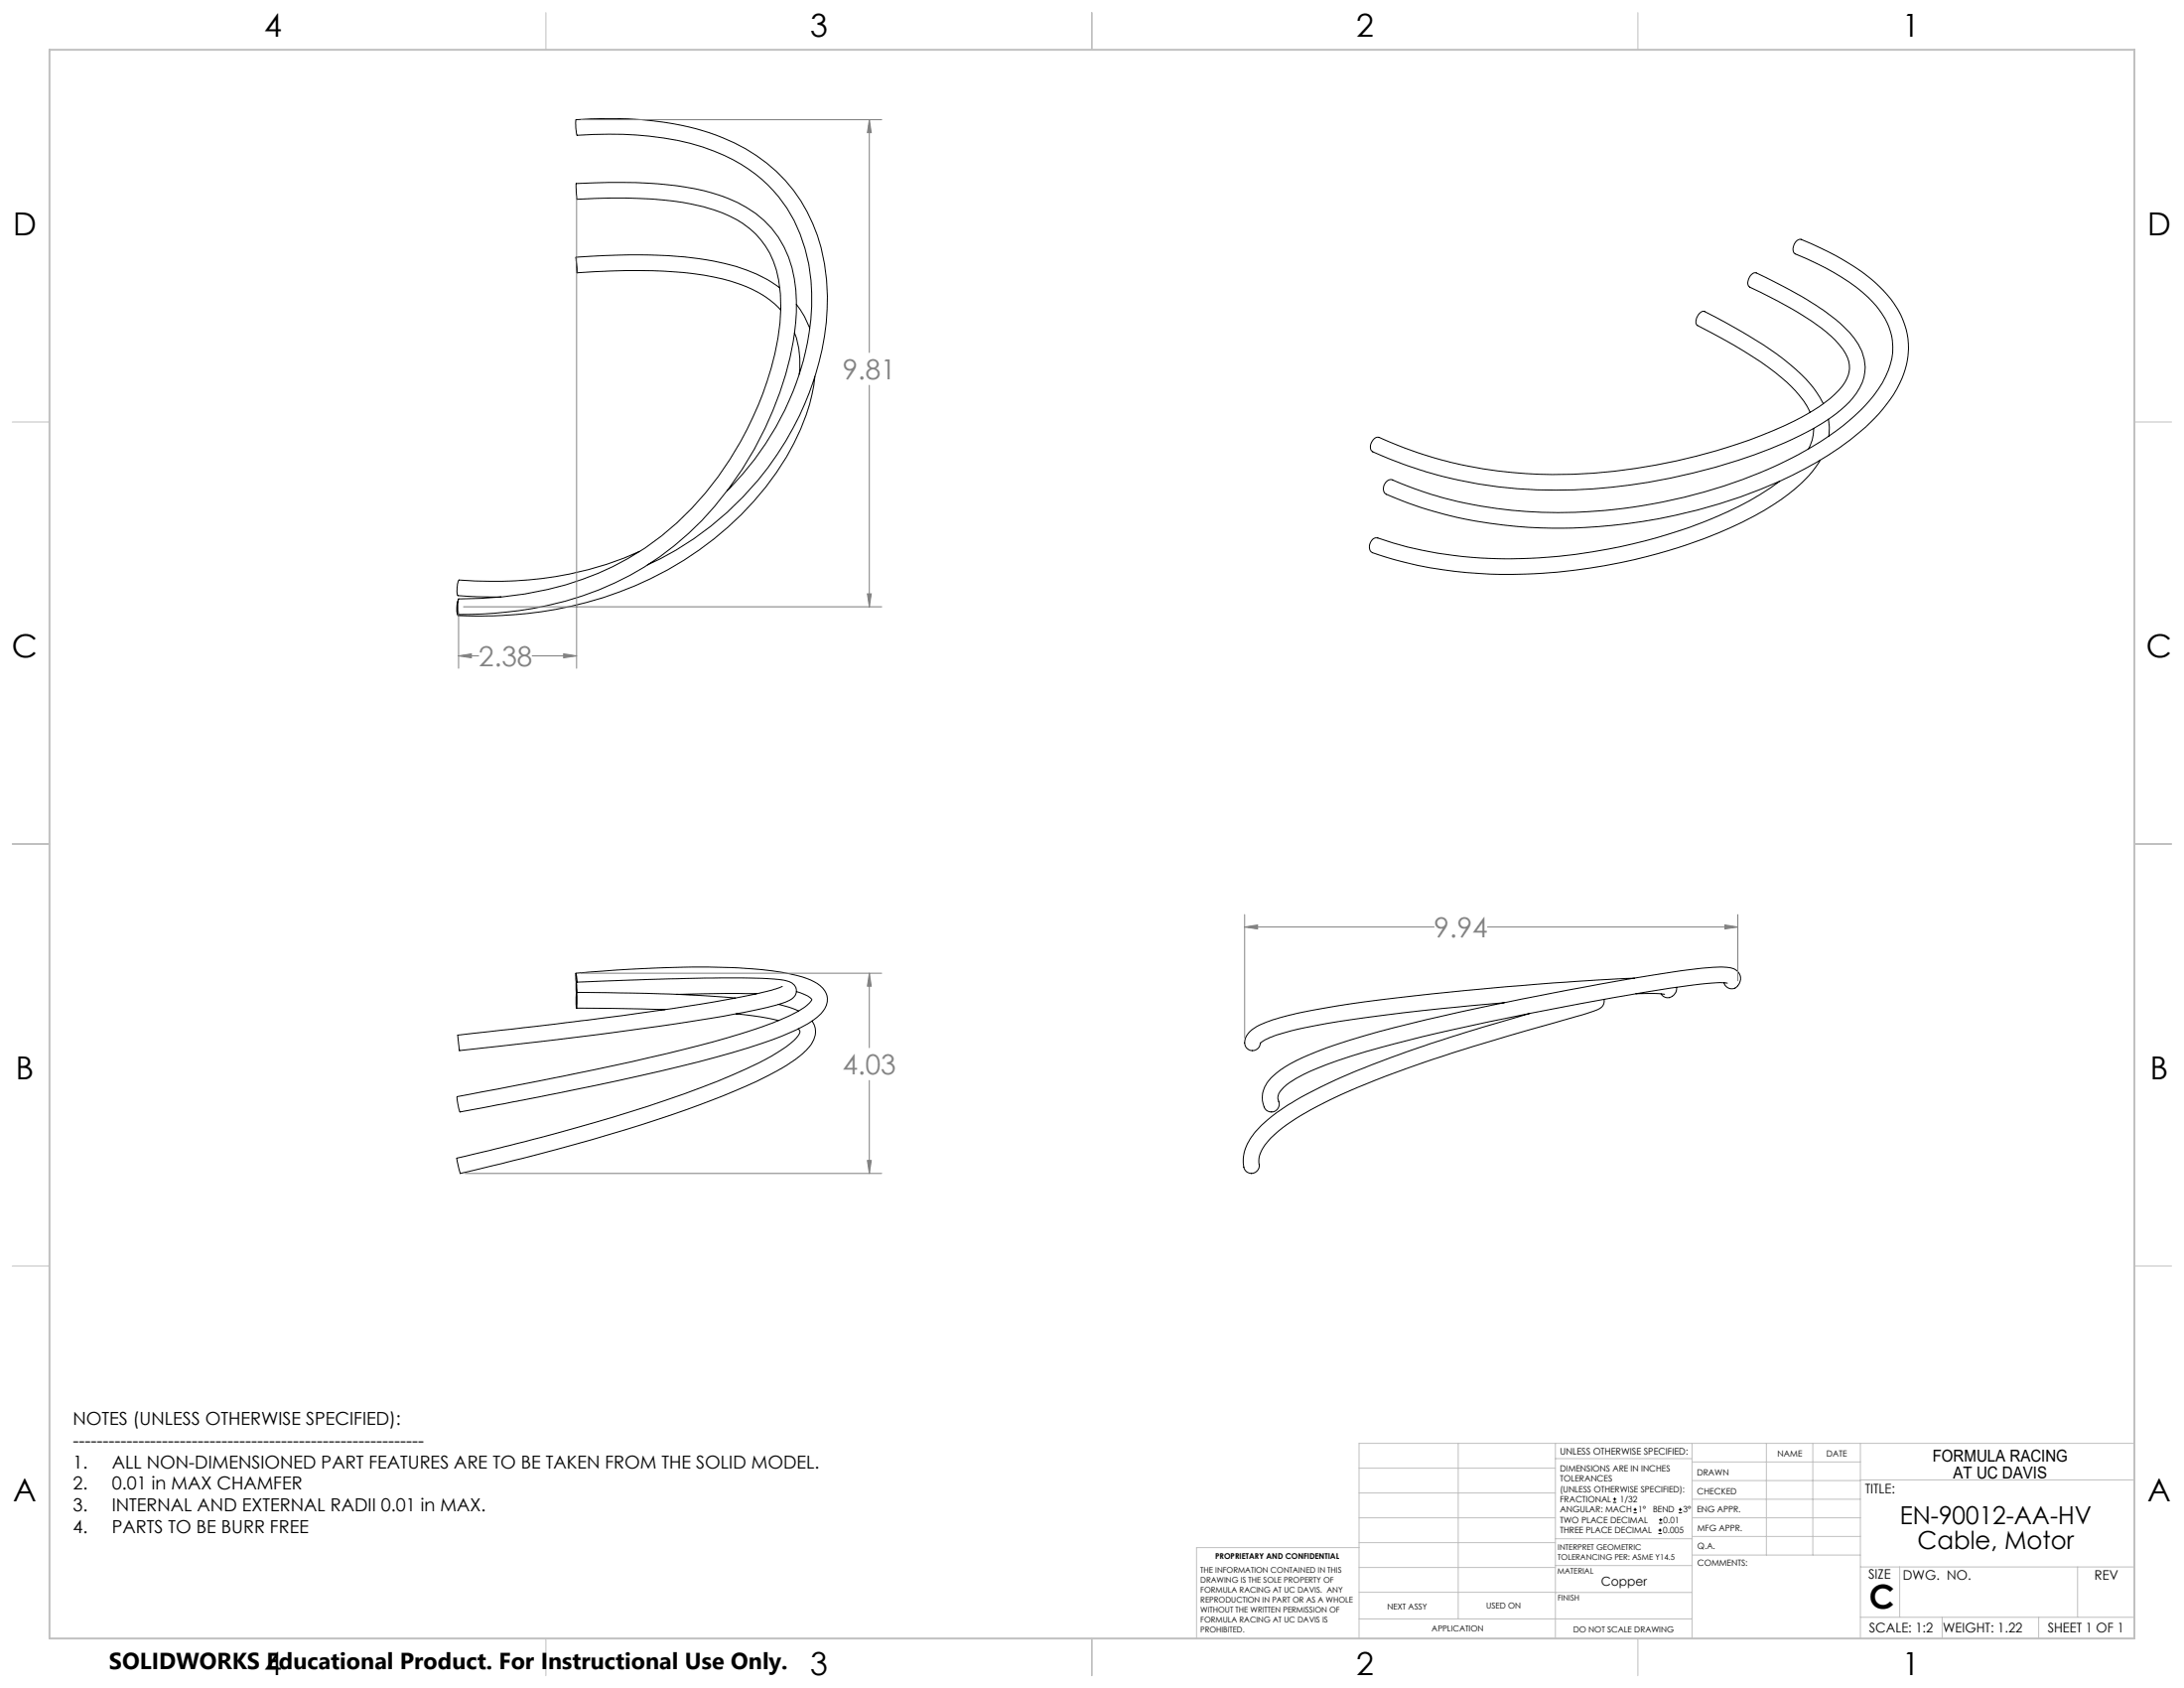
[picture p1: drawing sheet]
<svg xmlns="http://www.w3.org/2000/svg" width="559mm" height="432mm" viewBox="0 0 559 432" stroke-linecap="round" stroke-linejoin="round" font-family="sans-serif">
<g fill="none" stroke="#000" stroke-width=".25">
<path d="M147.4 47a117.9 117.9 0 0 1 32.7 1.8 35.9 35.9 0 0 1 15.4 7.6 27.7 27.7 0 0 1 8.3 20.6 69.1 69.1 0 0 1-6 28 83.5 83.5 0 0 1-36.6 42.2 90.8 90.8 0 0 1-44 9.9l-.1-2.8 .2-1.1a86 86 0 0 0 43.2-10.3 80.1 80.1 0 0 0 33.5-39.2 72.5 72.5 0 0 0 5.8-24.9 25.8 25.8 0 0 0-5.1-17.5 26.5 26.5 0 0 0-14.7-8.4 97.2 97.2 0 0 0-27.9-2.1l-4.5 .2zM147.4 65.8a138.1 138.1 0 0 1 35 .9 38.4 38.4 0 0 1 17.1 6.9M147.4 65.8l.2 4zM147.6 69.8a135.3 135.3 0 0 1 35.1 1.1 31 31 0 0 1 16.7 8l.3 .4M203.8 77.9a20.9 20.9 0 0 1 3.4 6.1M203.3 85.2a21.2 21.2 0 0 1 1.2 10.5M208.5 96.3a48.6 48.6 0 0 1-7.3 20.6 85.5 85.5 0 0 1-55.1 38.2 110.1 110.1 0 0 1-28.9 2.3 5.5 5.5 0 0 1 0-3.7M351.6 112.3a1.23 1.23 0 0 1 1.3-.4 109.1 109.1 0 0 0 54.8 9.1 142.5 142.5 0 0 0 53.3-14.3 35 35 0 0 0 10.4-7.9 7.2 7.2 0 0 0 .2-9.4 39.2 39.2 0 0 0-11.8-9.6l-5-2.8-7.1-3.6a1.82 1.82 0 0 1-.1-2.5l.6-.7a1.05 1.05 0 0 1 1.2-.4 98.1 98.1 0 0 1 20.3 11.9l1.1 1a18.2 18.2 0 0 1 6.2 9.2 12 12 0 0 1-3.9 11 53.5 53.5 0 0 1-16.6 10.4 148.9 148.9 0 0 1-73.2 11.2 110.6 110.6 0 0 1-18.6-3.9l-1.2-.3a96.3 96.3 0 0 1-12.5-4.9 2.38 2.38 0 0 1 .6-3.1zM464 109.6a10.8 10.8 0 0 1-1.2 5.2M465.7 117.7a35.5 35.5 0 0 1-11.9 11.4 118.4 118.4 0 0 1-35.6 14.1 132.3 132.3 0 0 1-55.4 1.4 77.1 77.1 0 0 1-12-3.4 2.27 2.27 0 0 1 1.5-3.6 110.4 110.4 0 0 0 46.5 4.7 132.4 132.4 0 0 0 48.9-14.2l5.3-3.3 2.3-1.7M466.5 103.3a32.8 32.8 0 0 0-10.4-11.6 128.9 128.9 0 0 0-20.3-12.1 2.75 2.75 0 0 0-1.6 3.5 114.7 114.7 0 0 1 23 14.7 22.3 22.3 0 0 1 5.9 7.7M467.8 107.2a11.9 11.9 0 0 1 .1 4.3"/>
<path d="M186.1 125.5a71.6 71.6 0 0 0 21.6-47.2 42 42 0 0 0-8.5-27.9 40.1 40.1 0 0 0-19.4-12.8 86.5 86.5 0 0 0-32.2-3l-.2-1.6-.1-2.3a85.3 85.3 0 0 1 35.9 3.9 41.4 41.4 0 0 1 28.3 37 70.2 70.2 0 0 1-10.5 41.2 80.4 80.4 0 0 1-35.3 31.7M354.9 123.1a1.35 1.35 0 0 1 1.4-.3 102.5 102.5 0 0 0 42.4 8.3 136 136 0 0 0 61.5-14.8 57.2 57.2 0 0 0 20.4-16.7 17.8 17.8 0 0 0 3.4-13.6 20.7 20.7 0 0 0-7.4-11.2 70.6 70.6 0 0 0-17.6-10.1 2.41 2.41 0 0 1 1.8-3.5 62.7 62.7 0 0 1 19.3 11.4 22.2 22.2 0 0 1 8.2 16.6 24.6 24.6 0 0 1-6.5 15.4 65.2 65.2 0 0 1-20 15.3 136.8 136.8 0 0 1-84.4 13.4 96.4 96.4 0 0 1-23-7.1 2.34 2.34 0 0 1 .5-3.1zM163.6 141.1a93.3 93.3 0 0 1-46.2 7.3 5.8 5.8 0 0 0-.2 4l4.8 .2 6.2 .1M147.4 249a278.8 278.8 0 0 1 45.5-1.1 44.6 44.6 0 0 1 15.3 3.2 5 5 0 0 1 3.2 6.1 9.9 9.9 0 0 1-4.7 4.7 84.3 84.3 0 0 1-19.2 7.3 730.1 730.1 0 0 1-54.6 12.4l-15.2 2.8-.6-2.1-.2-1.8 10.8-2a1046.1 1046.1 0 0 0 50.9-11 126.5 126.5 0 0 0 23.7-7.8 11.9 11.9 0 0 0 5.4-4l-1-.9-2.9-1.2M147.5 257.9l22.6 .4M147.5 253.9l.1 .9-.1 3.1zM147.5 253.9a460 460 0 0 1 40.7 1.4M147.6 253.9l-.2-2.7 .1 2.9M147.7 251.2l-.4-2.2 .1 2.2a684.9 684.9 0 0 1 48.9-.9l4.4 .5a3.1 3.1 0 0 1 3.1 2.9 3.4 3.4 0 0 1-2.9 2.7l-.6 .2a172.2 172.2 0 0 1-24.7 4.9l-24 3.3-34.1 3.9-.4-3.9a1204.8 1204.8 0 0 0 68.4-9l8.6-1.7 3.2-.8 2.9-1M188.3 259.4a70 70 0 0 1 10.9 1.7M193.6 254.2l-8.3-.1-12.2 .3M199.2 256.9l2.7 .8 2.4 .9"/>
<path d="M384.9 256.5l-2 .2a491.9 491.9 0 0 0-49.2 6.2 31.5 31.5 0 0 0-10.9 3.7l-.3 .3M410.4 255.7a2.54 2.54 0 0 1-2.2 2.8l-4.8 1.5a506.6 506.6 0 0 0-53.9 17.3 92.2 92.2 0 0 0-22.4 12 11.9 11.9 0 0 0-5 7v1a2.04 2.04 0 0 1-1.2 2.7 2.04 2.04 0 0 1-2.7-1.4 11.7 11.7 0 0 1 3.9-10.1 54.9 54.9 0 0 1 15.8-10.4 283.8 283.8 0 0 1 38.3-14.4l15.3-4.5M418.2 250.2a857.8 857.8 0 0 0-76.3 7.2l-3.4 .6a62.3 62.3 0 0 0-17 4.6l-1.3 .9a3.7 3.7 0 0 0-1.4 4.4 2.01 2.01 0 0 0 2.3 .8 2.01 2.01 0 0 0 1.4-1.9M418.6 254.2l4.9-.1 2.4 .3M429 252.6a2.23 2.23 0 0 1-1.4 2.4 2.23 2.23 0 0 1-2.6-.8M441.1 251.4a2.09 2.09 0 0 0 2.2 1.5 2.09 2.09 0 0 0 1.9-1.8 2.86 2.86 0 0 0-2.8-3.6 40.8 40.8 0 0 0-10.3 .6 821.3 821.3 0 0 0-79.5 15.8 107.5 107.5 0 0 0-22.4 8.2 16.2 16.2 0 0 0-6.1 5l-.1 .3a5.9 5.9 0 0 0 0 6.6 2.08 2.08 0 0 0 2.7-.1 2.08 2.08 0 0 0 .3-2.7v-.4a6 6 0 0 1 3.2-4 48.1 48.1 0 0 1 12.2-5.5 394.6 394.6 0 0 1 45.7-11.4 535.2 535.2 0 0 1 50.2-8.4h3.7M207.8 261.2a5.4 5.4 0 0 1-1.1 7 43.6 43.6 0 0 1-13.2 8.4 305.3 305.3 0 0 1-46.4 16.1 507.9 507.9 0 0 1-29.4 7.4l-.8-3.8a566.7 566.7 0 0 0 58.1-16.5 125.7 125.7 0 0 0 24.8-11.2l1.3-.8a8.1 8.1 0 0 0 3.6-3.9l-.5-.7M412.7 384.3h.9M412.7 383.5h.9M413.1 383.1v.8M418 387h.8M418 386.2h.8"/>
<path d="M418.4 385.7v.9M424.3 392.3h.9M424.3 391.4h.9M424.5 389.6h.8M424.5 388.8h.8M424.7 391v.9M424.9 388.4v.8M429.5 387h.9M429.5 386.2h.9M429.9 385.7v.9"/>
</g>
<g fill="none" stroke="#808080" stroke-width=".25">
<path d="M148.7 30.6h76.9M222.4 30.6l.5 3.3h-1zM222.4 30.6v59.6M147.5 50.2v120.8M222.4 98.6v56.6M117.3 156.5v14.5M118.6 155.2h107M221.9 151.9h1l-.5 3.3zM117.3 167.8h5.2M117.3 167.8l3.3-.5v1zM136.2 167.8h11.3M144.2 167.3l3.3 .5-3.3 .5z"/>
<path d="M318.5 234v31.5M318.5 237.1h48.4M318.5 237.1l3.3-.5v1zM380.6 237.1h64M441.3 236.6l3.3 .5-3.3 .5zM444.6 234v16.9M148.6 249h77M222.4 249l.5 3.3h-1zM222.4 249v19M222.4 276.4v23.8M221.9 296.9h1l-.5 3.3zM119 300.2h106.6"/>
</g>
<g fill="none" stroke="#c0c0c0" stroke-width=".25">
<path d="M139.7 3.2v9.5M279.4 3.2v9.5M419.1 3.2v9.5M3.1 107.9h9.6M546.1 107.9h9.5M3.1 215.9h9.6M546.1 215.9h9.5M3.1 323.8h9.6M546.1 323.8h9.5M347.7 375.6h50.3M373.1 369.2v44.9M398 369.2v49.9"/>
<path d="M398 373.1h34.9M432.9 369.2v49.9M432.9 378.7h43.1M432.9 374h43.1M451.9 369.2v28.6M463.8 369.2v28.6M476 369.2v49.9M476 378.6h70.1M546.1 369.2h-198.4v49.9M347.7 394.6h50.3M347.7 388.3h50.3M347.7 381.9h50.3"/>
<path d="M347.7 395.9h-41.6v23.2M398 393.6h35M432.9 383.5h43.1M432.9 388.3h43.1M432.9 393h43.1M433 397.8h43M139.7 419.1v9.6M279.4 419.1v9.6M347.7 414.1h85.2M347.7 401h50.3M347.7 407.3h50.3M398 407.4h34.9"/>
<path d="M398 400.5h35M419.1 419.1v9.6M476 413.7h70.1M476 400.8h70.1M486.1 400.8v12.9M496.9 413.7v5.4M521.6 413.7v5.4M531.6 400.8v12.9"/>
</g>
<path d="M12.7 12.7h533.4v406.4h-533.4z" fill="none" stroke="#c0c0c0" stroke-width=".5"/>
<path d="M221.9 296.9h1l-.5 3.3zM222.4 249l.5 3.3h-1zM117.3 167.8l3.3-.5v1zM144.2 167.3l3.3 .5-3.3 .5zM222.4 30.6l.5 3.3h-1zM221.9 151.9h1l-.5 3.3zM318.5 237.1l3.3-.5v1zM441.3 236.6l3.3 .5-3.3 .5z" fill="#808080"/>
<text font-size="8.5" x="478.3" y="411.4">C</text>
<g font-size="8.1">
<text x="67.6" y="9.3">4</text>
<text x="207.3" y="9.3">3</text>
<text x="347" y="9.3">2</text>
<text x="486.7" y="9.3">1</text>
<text x="3.3" y="60.1">D</text>
<text x="549.4" y="60.1">D</text>
<text x="3" y="168">C</text>
<text x="549.1" y="168">C</text>
<text x="4" y="276">B</text>
<text x="550.1" y="276">B</text>
<text x="3.3" y="383.9">A</text>
<text x="549.4" y="383.9">A</text>
<text x="67.6" y="428.4">4</text>
<text x="207.3" y="428.4">3</text>
<text x="347" y="428.4">2</text>
<text x="486.7" y="428.4">1</text>
</g>
<g font-size="7.1" fill="#808080">
<text x="215.6" y="97">9.81</text>
<text x="122.5" y="170.4">2.38</text>
<text x="366.9" y="239.8">9.94</text>
<text x="215.6" y="274.9">4.03</text>
</g>
<g font-size="6.3">
<text x="486.1" y="389.9">EN-90012-AA-HV</text>
<text x="490.6" y="396.2">Cable, Motor</text>
</g>
<text font-size="5.9" x="27.9" y="427">SOLIDWORKS Educational Product. For Instructional Use Only.</text>
<g font-size="4.6">
<text x="18.6" y="364.4">NOTES (UNLESS OTHERWISE SPECIFIED):</text>
<text x="18.6" y="370">-----------------------------------------------------------</text>
<text x="18.6" y="375.5">1.</text>
<text x="28.7" y="375.5">ALL NON-DIMENSIONED PART FEATURES ARE TO BE TAKEN FROM THE SOLID MODEL.</text>
<text x="18.6" y="381.1">2.</text>
<text x="28.7" y="381.1">0.01 in MAX CHAMFER</text>
<text x="18.6" y="386.7">3.</text>
<text x="28.7" y="386.7">INTERNAL AND EXTERNAL RADII 0.01 in MAX.</text>
<text x="18.6" y="392.3">4.</text>
<text x="28.7" y="392.3">PARTS TO BE BURR FREE</text>
</g>
<g font-size="4.2">
<text x="494.5" y="374">FORMULA RACING</text>
<text x="499.8" y="378.2">AT UC DAVIS</text>
</g>
<g font-size="3.4">
<text x="477.2" y="381.9">TITLE:</text>
<text x="478.1" y="404">SIZE</text>
<text x="486.9" y="404">DWG. NO.</text>
<text x="535.9" y="404.1">REV</text>
<text x="478.2" y="417.6">SCALE: 1:2</text>
<text x="497.1" y="417.7">WEIGHT: 1.22</text>
<text x="523.9" y="417.6">SHEET 1 OF 1</text>
</g>
<text font-size="3.2" x="409.6" y="405.7">Copper</text>
<text font-size="2.4" x="399.2" y="372.1">UNLESS OTHERWISE SPECIFIED:</text>
<g font-size="2.2">
<text x="399.2" y="376.4">DIMENSIONS ARE IN INCHES</text>
<text x="434.2" y="377.3">DRAWN</text>
<text x="454.8" y="372.5">NAME</text>
<text x="467.3" y="372.6">DATE</text>
<text x="399.2" y="379">TOLERANCES</text>
<text x="399.2" y="381.7">(UNLESS OTHERWISE SPECIFIED):</text>
<text x="434.3" y="382.2">CHECKED</text>
<text x="399.2" y="389.6">TWO PLACE DECIMAL</text>
<text x="399.2" y="384.3">FRACTIONAL</text>
<text x="399.2" y="387">ANGULAR: MACH</text>
<text x="414.5" y="384.3">1/32</text>
<text x="419.1" y="387">1°</text>
<text x="422.9" y="387">BEND</text>
<text x="425.6" y="389.6">0.01</text>
<text x="430.6" y="387">3°</text>
<text x="434.2" y="386.9">ENG APPR.</text>
<text x="399.2" y="392.3">THREE PLACE DECIMAL</text>
<text x="425.5" y="392.3">0.005</text>
<text x="434.3" y="391.6">MFG APPR.</text>
<text x="434.3" y="396.3">Q.A.</text>
<text x="434.3" y="400.5">COMMENTS:</text>
</g>
<g font-size="2.1">
<text x="354.9" y="411.6">NEXT ASSY</text>
<text x="380.3" y="411.6">USED ON</text>
<text x="366.3" y="417.4">APPLICATION</text>
<text x="402.5" y="417.5">DO NOT SCALE DRAWING</text>
</g>
<g font-size="2">
<text x="310.9" y="398.8">PROPRIETARY AND CONFIDENTIAL</text>
<text x="398.6" y="396.5">INTERPRET GEOMETRIC</text>
<text x="398.6" y="399">TOLERANCING PER: ASME Y14.5</text>
<text x="307.2" y="402.4">THE INFORMATION CONTAINED IN THIS</text>
<text x="307.2" y="404.9">DRAWING IS THE SOLE PROPERTY OF</text>
<text x="307.2" y="407.5">FORMULA RACING AT UC DAVIS. ANY</text>
<text x="398.5" y="402.6">MATERIAL</text>
<text x="307.2" y="410">REPRODUCTION IN PART OR AS A WHOLE</text>
<text x="307.2" y="412.5">WITHOUT THE WRITTEN PERMISSION OF</text>
<text x="398.5" y="409.4">FINISH</text>
<text x="307.2" y="415">FORMULA RACING AT UC DAVIS IS</text>
<text x="307.2" y="417.6">PROHIBITED.</text>
</g>
</svg>
